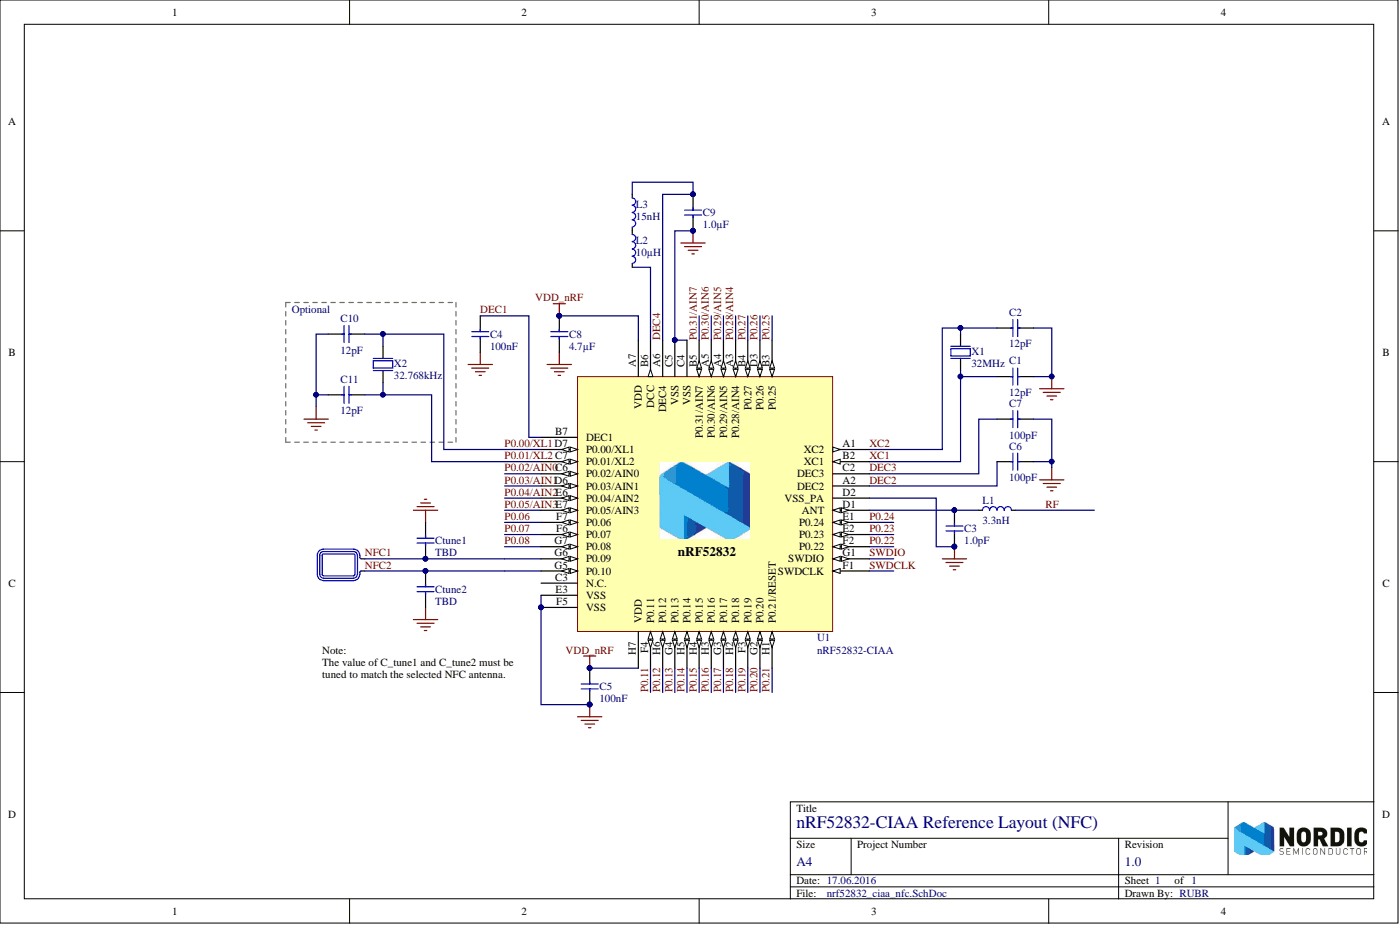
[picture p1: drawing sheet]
# Altium project nrf52832_ciaa_nfc.PrjPCB
1 sheet, 20 parts. Net scope: global (net labels, ports and power ports of the same name join across sheets).
Board file: nrf52832_ciaa_nfc.PcbDoc

## Sheet nrf52832_ciaa_nfc.SchDoc: nRF52832-CIAA Reference Layout (NFC)
size A4; Revision: 1.0; SheetNumber: 1; SheetTotal: 1; DrawnBy: RUBR; DocumentSize: A4; PCAName: nRF52832-CIAA Reference Layout (NFC)

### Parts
A1  NFC Antenna  [TP_2x1mm_TH]  (value not drawn)  (no BOM)
C1  12pF  [CAPC0603X03L]
C2  12pF  [CAPC0603X03L]
C3  1.0pF  [CAPC0603X03L]
C4  100nF  [CAPC0603X03L]
C5  100nF  [CAPC0603X03L]
C6  100pF  [CAPC0603X03L]
C7  100pF  [CAPC0603X03L]
C8  4.7µF  [CAPC1608X06L]
C9  1.0µF  [CAPC1005X04L]
C10  12pF  [CAPC0603X03L]
C11  12pF  [CAPC0603X03L]
Ctune1  TBD  [CAPC0603X03L]
Ctune2  TBD  [CAPC0603X03L]
L1  3.3nH  [INDC0603X03L]
L2  10µH  [INDC1608X06L]
L3  15nH  [INDC1005X04L]
U1  nRF52832-CIAA  [BGA50C40P7X8_295X322X50]
X1  32MHz  [BT-XTAL_2016]
X2  32.768kHz  [XTAL_2012]

### Blocks framed on the sheet
Optional: C10 C11 X2

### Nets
GND: C1.1 C2.1 C3.1 C4.2 C5.2 C6.1 C7.2 C8.2 C9.1 C10.1 C11.1 Ctune1.2 Ctune2.1 U1.C4(VSS) U1.C5(VSS) U1.D2(VSS_PA) U1.E3(VSS) U1.F5(VSS) X1.2(GND) X1.4(GND)
VDD_nRF: C5.1 C8.1 U1.A7(VDD) U1.H7(VDD)
DEC1: C4.1 U1.B7(DEC1)
DEC2: C6.2 U1.A2(DEC2)
DEC3: C7.1 U1.C2(DEC3)
DEC4: C9.2 L3.1 U1.A6(DEC4)
NFC1: A1.2 Ctune1.1 U1.G6(P0.09)
NFC2: A1.1 Ctune2.2 U1.G5(P0.10)
P0.00/XL1: C10.2 U1.D7(P0.00/XL1) X2.1(inp)
P0.01/XL2: C11.2 U1.C7(P0.01/XL2) X2.2(out)
P0.02/AIN0: U1.C6(P0.02/AIN0)
P0.03/AIN1: U1.D6(P0.03/AIN1)
P0.04/AIN2: U1.E6(P0.04/AIN2)
P0.05/AIN3: U1.E7(P0.05/AIN3)
P0.06: U1.F7(P0.06)
P0.07: U1.F6(P0.07)
P0.08: U1.G7(P0.08)
P0.11: U1.F4(P0.11)
P0.12: U1.H6(P0.12)
P0.13: U1.G4(P0.13)
P0.14: U1.H5(P0.14)
P0.15: U1.H4(P0.15)
P0.16: U1.H3(P0.16)
P0.17: U1.G3(P0.17)
P0.18: U1.H2(P0.18)
P0.19: U1.F3(P0.19)
P0.20: U1.G2(P0.20)
P0.21: U1.H1(P0.21/RESET)
P0.22: U1.F2(P0.22)
P0.23: U1.E2(P0.23)
P0.24: U1.E1(P0.24)
P0.25: U1.B3(P0.25)
P0.26: U1.D3(P0.26)
P0.27: U1.B4(P0.27)
P0.28/AIN4: U1.A3(P0.28/AIN4)
P0.29/AIN5: U1.A4(P0.29/AIN5)
P0.30/AIN6: U1.A5(P0.30/AIN6)
P0.31/AIN7: U1.B5(P0.31/AIN7)
RF: L1.2
SWDCLK: U1.F1(SWDCLK)
SWDIO: U1.G1(SWDIO)
XC1: C1.2 U1.B2(XC1) X1.1(inp)
XC2: C2.2 U1.A1(XC2) X1.3(out)
NetC3_2: C3.2 L1.1 U1.D1(ANT)
NetL2_1: L2.1 L3.2
NetL2_2: L2.2 U1.B6(DCC)

Not connected (* = marked no-connect by the designer): U1 C3(N.C.)

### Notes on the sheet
- Note:
  The value of C_tune1 and C_tune2 must be tuned to match the selected NFC antenna.
